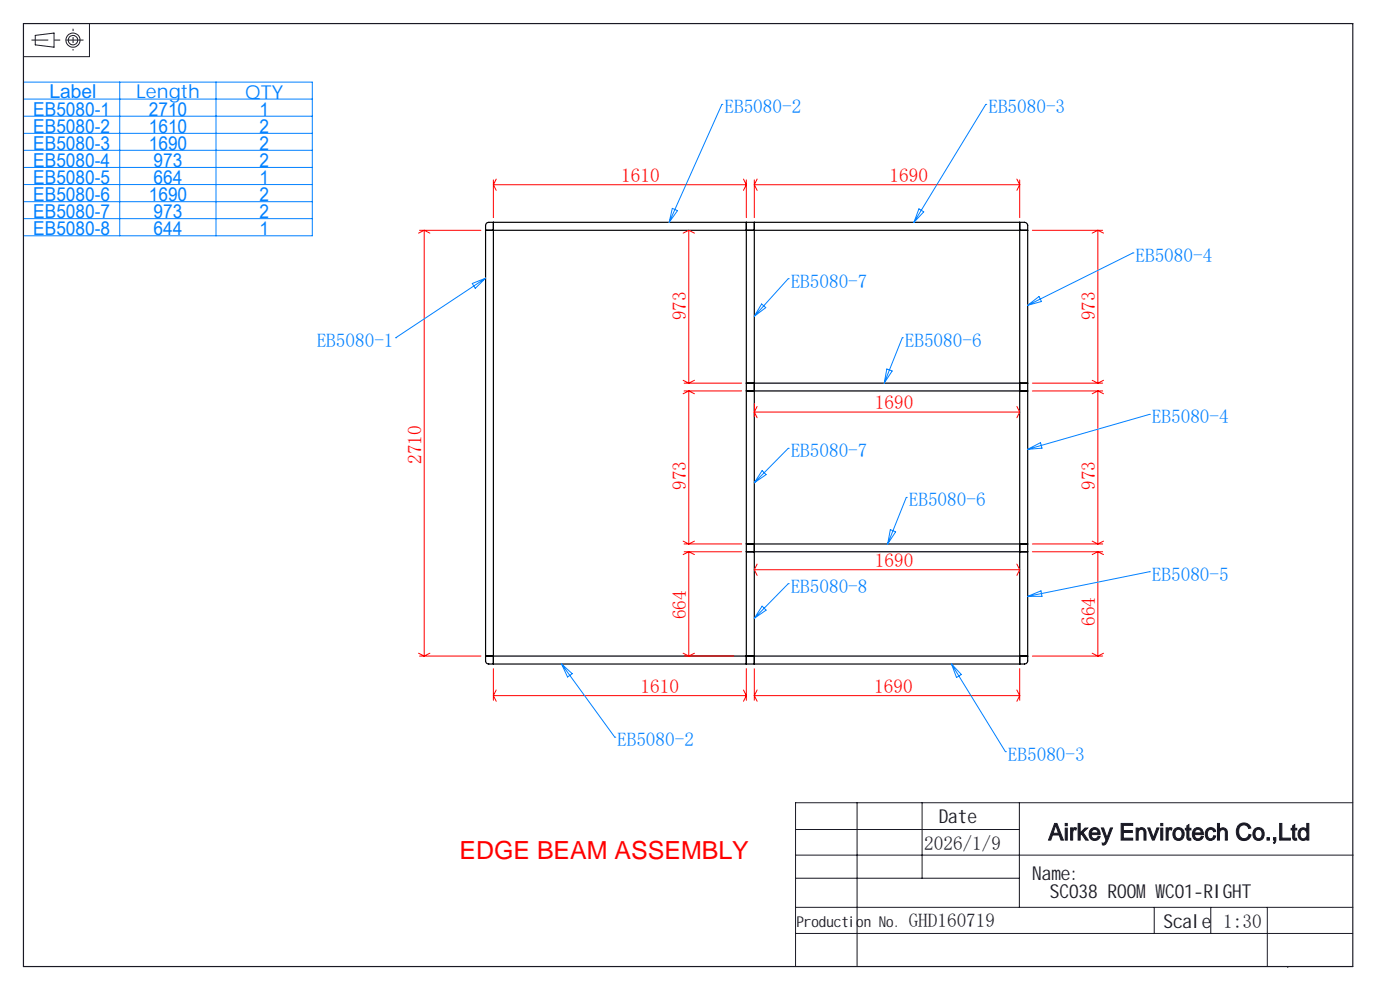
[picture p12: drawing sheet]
<svg xmlns="http://www.w3.org/2000/svg" width="297mm" height="210mm" viewBox="0 0 297 210" stroke-linecap="round" stroke-linejoin="round" font-family="sans-serif">
<path d="M103 48.9h115M103.2 47.4l.5-.2 114 .1 .3 .5-.1 92.7-.6 .4h-113.6l-.5-.2-.2-.4v-92.5zM104.7 47.2v93.7M158.3 47.2v93.7M160 47.2v93.7M216.3 47.2v93.7M158.3 81.3h59.7M158.3 82.9h59.7M158.3 117h59.7M158.3 115.4h59.7M103 139.2h115" fill="none" stroke="#000" stroke-width=".25"/>
<g fill="none" stroke="#191924" stroke-width=".21">
<path d="M7.5 7.5l4-.5v3l-4-.5zM19 5v7h-14M168.8 176h47.5M181.8 170.3v34.7M195.6 170.3v16M216.3 170.3v22.2M287 170.3h-118.2v34.7M168.8 198h118.2M168.8 181.4h118.3M168.8 186.3h47.5M168.8 192.5h118.2M244.9 192.5v5.5"/>
<path d="M256.9 192.5v5.5M268.9 192.5v12.5M273.2 205v.2"/>
<circle cx="15.5" cy="8.5" r="1.01"/>
<circle cx="15.5" cy="8.5" r="1.5"/>
</g>
<path d="M15.5 6.1v4.6" fill="none" stroke="#191924" stroke-width=".21" stroke-dasharray="30.5 1.3 1.3 1.3" stroke-dashoffset="30" stroke-linecap="butt"/>
<path d="M17.7 8.5h-11" fill="none" stroke="#191924" stroke-width=".21" stroke-dasharray="30.5 1.3 1.3 1.3" stroke-dashoffset="26.8" stroke-linecap="butt"/>
<g fill="none" stroke="#0080ff" stroke-width=".21">
<path d="M5 17.4h61.3v32.6h-61.3zM25.4 17.4v32.6M45.8 17.4v32.6M5 21h61.3M5 24.7h61.3M5 28.3h61.3M5 31.9h61.3M5 35.5h61.3M5 39.1h61.3M153.1 22.1h.1M153.1 22.1l-11.1 25.1M209.1 22.1h.1"/>
<path d="M209.1 22.1l-15.2 25.1M5 42.8h61.3M5 46.4h61.3M103 59l-19 12.6M142.6 44.2l1.1 .5-1.7 2.5zM167.2 59.1h.1M167.2 59.1l-7.2 8M194.9 44.3l1.1 .6-2.1 2.3zM240.3 53.6h.1M240.3 53.6l-22.3 11.2M84 71.6h.1M100.2 60.1l2.8-1.1-2.2 2.2z"/>
<path d="M161.6 64.5l.9 .8-2.5 1.8zM188.1 78.3l1.2 .4-1.7 2.6zM191.4 71.6h.1M191.4 71.6l-3.8 9.7M218 64.8l2.4-1.9 .5 1.1zM161.7 99.8l.8 .9-2.5 1.7zM167.2 95.1h.1M167.2 95.1l-7.2 7.3M218 95.3l2.7-1.4 .4 1.2zM243.8 87.9h.1M243.8 87.9l-25.8 7.4M188.9 112.4l1.1 .4-1.7 2.6z"/>
<path d="M192.3 105.5h.1M192.3 105.5l-4 9.9M161.7 128.6l.8 .8-2.5 1.8zM167.2 123.8h.1M167.2 123.8l-7.2 7.4M218 126.5l2.8-1.2 .3 1.2zM243.8 121.3h.1M243.8 121.3l-25.8 5.2M119.1 140.9l11.3 15.5M119.1 140.9l2.3 2-1 .7zM130.4 156.4h.1M201.9 140.9l11.4 18.5"/>
<path d="M201.9 140.9l2 2.2-1 .6zM213.3 159.4h.1"/>
</g>
<g fill="none" stroke="#f00" stroke-width=".21">
<path d="M104.7 38.2v8M104.7 39.2h53.6M104.7 39.2l.6 1.2M105.3 38l-.6 1.2M157.7 38l.6 1.2M158.3 38.2v8M158.3 39.2l-.6 1.2M160 39.2h56.3M160 38.2v8M160 39.2l.6 1.2M160.6 38l-.6 1.2M215.7 38l.6 1.2"/>
<path d="M216.3 38.2v8M216.3 39.2l-.6 1.2M89 48.9h13M90 48.9v90.3M90 48.9l1.2 .6M90 48.9l-1.2 .6M146.1 48.9v32.4M146.1 48.9l1.2 .6M146.1 48.9l-1.2 .6M219 48.9h14.9M232.9 48.9v32.4M232.9 48.9l1.2 .6"/>
<path d="M232.9 48.9l-1.2 .6M144.9 80.7l1.2 .6M145.1 81.3h12.2M145.1 82.9h12.2M146.1 82.9v32.5M146.1 82.9l1.2 .6M146.1 82.9l-1.2 .6M147.3 80.7l-1.2 .6M160 85.6v2.8M160 87.4h56.3M160 87.4l.6 1.2M160.6 86.2l-.6 1.2"/>
<path d="M215.7 86.2l.6 1.2M216.3 87.4l-.6 1.2M219 81.3h14.9M219 82.9h14.9M231.7 80.7l1.2 .6M232.9 82.9v32.5M232.9 82.9l1.2 .6M232.9 82.9l-1.2 .6M234.1 80.7l-1.2 .6M144.9 114.8l1.2 .6M145.1 115.4h12.2M145.1 117h12.2"/>
<path d="M146.1 117v22.2M146.1 117l1.2 .6M146.1 117l-1.2 .6M147.3 114.8l-1.2 .6M160.6 119.7l-.6 1.2M215.7 119.7l.6 1.2M219 115.4h14.9M219 117h14.9M231.7 114.8l1.2 .6M232.9 117v22.2M232.9 117l1.2 .6M232.9 117l-1.2 .6"/>
<path d="M234.1 114.8l-1.2 .6M88.8 138.6l1.2 .6M89 139.2h13M91.2 138.6l-1.2 .6M144.9 138.6l1.2 .6M145.1 139.2h10.6M147.3 138.6l-1.2 .6M160 120.9h56.3M160 120.9l.6 1.2M216.3 120.9l-.6 1.2M219 139.2h14.9M231.7 138.6l1.2 .6"/>
<path d="M234.1 138.6l-1.2 .6M104.7 141.8v6.7M104.7 147.6h53.6M104.7 147.6l.6 1.2M105.3 146.4l-.6 1.2M157.7 146.4l.6 1.2M158.3 141.8v6.7M158.3 147.6l-.6 1.2M160 141.8v6.7M160 147.6h56.3M160 147.6l.6 1.2M160.6 146.4l-.6 1.2"/>
<path d="M215.7 146.4l.6 1.2M216.3 141.8v6.7M216.3 147.6l-.6 1.2"/>
</g>
<path d="M5 5h282v200h-282z" fill="none" stroke="#191924" stroke-width=".25"/>
<text font-size="5.3" fill="#f00" x="97.5" y="182.3">EDGE BEAM ASSEMBLY</text>
<text font-size="4.9" fill="#191924" x="222.4" y="178.2">Airkey Envirotech Co.,Ltd</text>
<g font-size="4.1" fill="#0080ff">
<text x="10.5" y="20.8">Label</text>
<text x="28.9" y="20.8">Length</text>
<text x="52" y="21.1">QTY</text>
<text x="7.1" y="24.5">EB5080-1</text>
<text x="7.1" y="28.2">EB5080-2</text>
<text x="31.6" y="24.5">2710</text>
<text x="31.6" y="28.2">1610</text>
<text x="55.1" y="24.5">1</text>
<text x="55.1" y="28.2">2</text>
<text x="153.7" y="24">EB5080-2</text>
<text x="209.7" y="24">EB5080-3</text>
<text x="7.1" y="31.8">EB5080-3</text>
<text x="7.1" y="35.4">EB5080-4</text>
<text x="31.6" y="31.8">1690</text>
<text x="32.6" y="35.4">973</text>
<text x="55.1" y="31.8">2</text>
<text x="55.1" y="35.4">2</text>
<text x="7.1" y="39">EB5080-5</text>
<text x="32.6" y="39">664</text>
<text x="55.1" y="39">1</text>
<text x="7.1" y="42.7">EB5080-6</text>
<text x="7.1" y="46.3">EB5080-7</text>
<text x="31.6" y="42.7">1690</text>
<text x="32.6" y="46.3">973</text>
<text x="55.1" y="42.7">2</text>
<text x="55.1" y="46.3">2</text>
<text x="7.1" y="49.9">EB5080-8</text>
<text x="32.6" y="49.9">644</text>
<text x="55.1" y="49.9">1</text>
<text x="240.9" y="55.6">EB5080-4</text>
<text x="167.7" y="61">EB5080-7</text>
<text x="67.2" y="73.5">EB5080-1</text>
<text x="192" y="73.5">EB5080-6</text>
<text x="244.4" y="89.8">EB5080-4</text>
<text x="167.7" y="97">EB5080-7</text>
<text x="192.8" y="107.4">EB5080-6</text>
<text x="167.7" y="125.8">EB5080-8</text>
<text x="244.4" y="123.2">EB5080-5</text>
<text x="130.9" y="158.3">EB5080-2</text>
<text x="213.8" y="161.4">EB5080-3</text>
</g>
<g font-size="4.1" fill="#f00">
<text x="131.8" y="38.6">1610</text>
<text x="188.7" y="38.6">1690</text>
<text x="145.6" y="67.9" transform="rotate(-90 145.6 67.9)">973</text>
<text x="232.4" y="67.9" transform="rotate(-90 232.4 67.9)">973</text>
<text x="185.6" y="86.8">1690</text>
<text x="89.5" y="98.4" transform="rotate(-90 89.5 98.4)">2710</text>
<text x="145.6" y="103.9" transform="rotate(-90 145.6 103.9)">973</text>
<text x="232.4" y="103.9" transform="rotate(-90 232.4 103.9)">973</text>
<text x="185.6" y="120.3">1690</text>
<text x="145.6" y="131.3" transform="rotate(-90 145.6 131.3)">664</text>
<text x="232.4" y="132.8" transform="rotate(-90 232.4 132.8)">664</text>
<text x="135.9" y="147">1610</text>
<text x="185.5" y="147">1690</text>
</g>
<g font-size="4.1" fill="#191924">
<text x="199.1" y="174.5">Date</text>
<text x="196.1" y="180.3">2026/1/9</text>
<text x="219" y="186.6">Name:</text>
<text x="222.7" y="190.6">SC038 ROOMW</text>
<text x="247.2" y="190.6">C01-RIGHT</text>
<text x="192.8" y="196.7">GHD160719</text>
<text x="246.8" y="196.8">Scale</text>
<text x="259.5" y="196.8">1:30</text>
</g>
<text font-size="3.2" fill="#191924" x="169" y="196.7">Production No.</text>
</svg>
